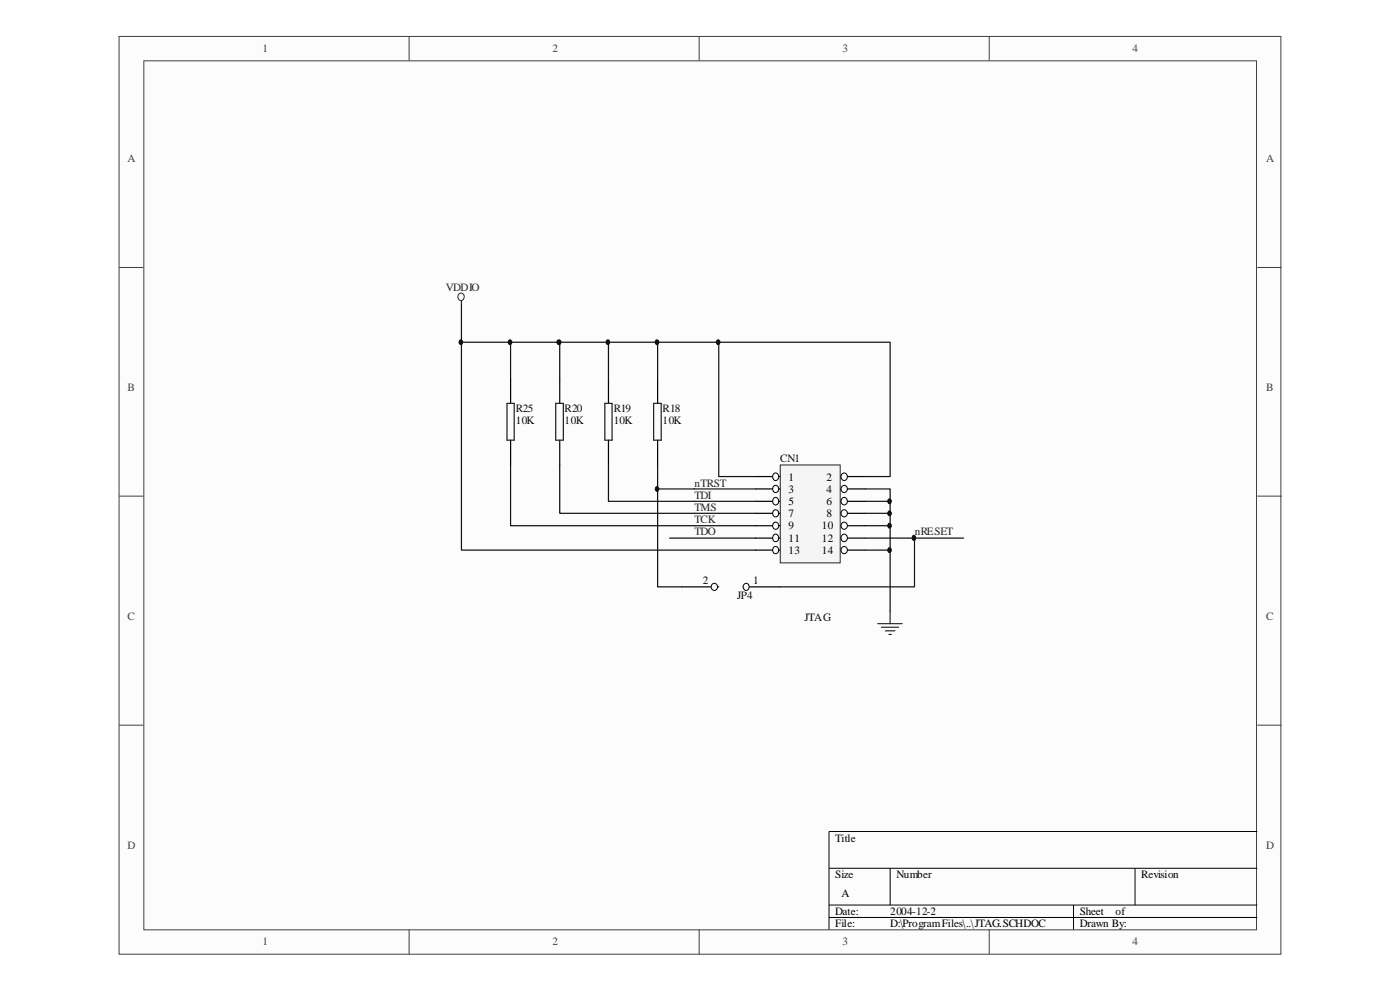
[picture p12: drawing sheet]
<svg xmlns="http://www.w3.org/2000/svg" width="297mm" height="210mm" viewBox="0 0 297 210" stroke-linecap="round" stroke-linejoin="round" font-family="sans-serif">
<path d="M25.3 7.8h246.1v194.3h-246.1z" fill="#fcfcfc"/>
<path d="M25.2 7.7h246.2v194.4h-246.2z" fill="none" stroke="#404040" stroke-width=".21"/>
<path d="M30.6 13h235.7v183.9h-235.7z" fill="#fcfcfc"/>
<g fill="none" stroke="#404040" stroke-width=".21">
<path d="M30.5 12.9h235.8v184h-235.8zM86.7 7.6v5.2M148.2 7.6v5.2M209.6 7.6v5.2M25.2 56.7h5.2M266.4 56.7h5.2M25.2 105.1h5.2M266.4 105.1h5.2M25.2 153.6h5.2M266.4 153.6h5.2M86.7 196.9v5.2M148.2 196.9v5.2"/>
<path d="M209.6 196.9v5.2"/>
</g>
<path d="M266.4 176.1h-90.7v20.8M175.7 183.9h90.7M175.7 191.7h90.7M175.7 194.3h90.7M188.6 183.9v7.8M227.5 191.7v5.2M240.5 183.9v7.8" fill="none" stroke="#000" stroke-width=".21"/>
<path d="M165.4 98.6h12.7v20.6h-12.7z" fill="#f5f5f5"/>
<path d="M165.4 98.5h12.7v20.7h-12.7z" fill="none" stroke="#262626" stroke-width=".21"/>
<path d="M160.1 100.9h5.2" fill="none" stroke="#000" stroke-width=".25"/>
<path d="M163.9 100.4a.74 .74 0 0 1 1.2 .5 .74 .74 0 0 1-1 .8 .97 .97 0 0 1-.2-1.3z" fill-rule="evenodd" fill="#fcfcfc" stroke="#000" stroke-width=".21"/>
<path d="M178.2 100.9h5.2" fill="none" stroke="#000" stroke-width=".25"/>
<path d="M178.4 100.4a.72 .72 0 0 1 1 .1 .72 .72 0 0 1 0 1 .72 .72 0 0 1-1 .1 .89 .89 0 0 1 0-1.2z" fill-rule="evenodd" fill="#fcfcfc" stroke="#000" stroke-width=".21"/>
<path d="M160.1 103.6h5.2" fill="none" stroke="#000" stroke-width=".25"/>
<path d="M163.9 103a.68 .68 0 0 1 .9 .1 .68 .68 0 0 1 0 .9 .68 .68 0 0 1-.9 .1 .94 .94 0 0 1 0-1.1z" fill-rule="evenodd" fill="#fcfcfc" stroke="#000" stroke-width=".21"/>
<path d="M178.2 103.6h5.2" fill="none" stroke="#000" stroke-width=".25"/>
<circle cx="178.9" cy="103.5" r=".71" fill="#fcfcfc" stroke="#000" stroke-width=".21"/>
<path d="M160.1 106.2h5.2" fill="none" stroke="#000" stroke-width=".25"/>
<path d="M164.1 105.4a.76 .76 0 0 1 .9 .8 .76 .76 0 0 1-.9 .7 .94 .94 0 0 1 0-1.5z" fill-rule="evenodd" fill="#fcfcfc" stroke="#000" stroke-width=".21"/>
<path d="M178.2 106.2h5.2" fill="none" stroke="#000" stroke-width=".25"/>
<path d="M178.4 105.6a.75 .75 0 0 1 1.2 .2 .75 .75 0 0 1-.5 1.1 .75 .75 0 0 1-.8-.4 .75 .75 0 0 1 .1-.9z" fill-rule="evenodd" fill="#fcfcfc" stroke="#000" stroke-width=".21"/>
<path d="M160.1 108.7h5.2" fill="none" stroke="#000" stroke-width=".25"/>
<path d="M163.9 108.2a.68 .68 0 0 1 .9 .1 .68 .68 0 0 1 0 .9 .68 .68 0 0 1-.9 .1 .94 .94 0 0 1 0-1.1z" fill-rule="evenodd" fill="#fcfcfc" stroke="#000" stroke-width=".21"/>
<path d="M178.2 108.7h5.2" fill="none" stroke="#000" stroke-width=".25"/>
<circle cx="178.9" cy="108.7" r=".71" fill="#fcfcfc" stroke="#000" stroke-width=".21"/>
<path d="M160.1 111.4h5.2" fill="none" stroke="#000" stroke-width=".25"/>
<path d="M163.9 110.8a.68 .68 0 0 1 .9 .1 .68 .68 0 0 1 0 .9 .68 .68 0 0 1-.9 .1 .94 .94 0 0 1 0-1.1z" fill-rule="evenodd" fill="#fcfcfc" stroke="#000" stroke-width=".21"/>
<path d="M178.2 111.4h5.2" fill="none" stroke="#000" stroke-width=".25"/>
<circle cx="178.9" cy="111.3" r=".71" fill="#fcfcfc" stroke="#000" stroke-width=".21"/>
<path d="M160.1 114h5.2" fill="none" stroke="#000" stroke-width=".25"/>
<path d="M163.9 113.4a.74 .74 0 0 1 1.1 .1 .74 .74 0 0 1-.2 1 .69 .69 0 0 1-.9 .1 .69 .69 0 0 1-.1-1z" fill-rule="evenodd" fill="#fcfcfc" stroke="#000" stroke-width=".21"/>
<path d="M178.2 114h5.2" fill="none" stroke="#000" stroke-width=".25"/>
<path d="M178.4 113.4a.72 .72 0 0 1 1 .1 .72 .72 0 0 1 0 .9 .72 .72 0 0 1-1 .1 .89 .89 0 0 1 0-1.1z" fill-rule="evenodd" fill="#fcfcfc" stroke="#000" stroke-width=".21"/>
<path d="M160.1 116.5h5.2" fill="none" stroke="#000" stroke-width=".25"/>
<path d="M163.9 116a.68 .68 0 0 1 .9 .1 .68 .68 0 0 1 0 .9 .68 .68 0 0 1-.9 .1 .94 .94 0 0 1 0-1.1z" fill-rule="evenodd" fill="#fcfcfc" stroke="#000" stroke-width=".21"/>
<path d="M178.2 116.5h5.2" fill="none" stroke="#000" stroke-width=".25"/>
<circle cx="178.9" cy="116.5" r=".71" fill="#fcfcfc" stroke="#000" stroke-width=".21"/>
<g fill="none" stroke="#0e0e0e" stroke-width=".25">
<path d="M97.8 64.7v7.8h10.4M97.8 72.5v44h62.3M118.6 72.5v7.8M128.9 72.5v7.8M139.4 72.5v7.8M152.3 72.5h-44.1v7.8M108.2 98.4v13h51.9M118.6 98.4v10.3h41.5M128.9 98.4v7.8h31.2M139.4 98.4v5.2h20.7M139.4 103.6v20.7h5.1M141.9 114h18.2"/>
<path d="M160.1 100.9h-7.8v-28.4h36.3v28.4h-5.2M183.4 103.6h5.2v25.9M183.4 106.2h5.2M183.4 108.7h5.2M183.4 111.4h5.2M183.4 116.5h5.2M183.4 114h20.8"/>
</g>
<path d="M97.2 62.3a.74 .74 0 0 1 1.2 .5 .74 .74 0 0 1-.9 .8 .88 .88 0 0 1-.3-1.3z" fill="none" stroke="#262626" stroke-width=".21"/>
<path d="M97.8 63.7v1M186 132.1h5.2M186.8 132.9h3.6M187.6 133.6h2.1M188.4 134.4h.5M188.6 129.5v2.6" fill="none" stroke="#262626" stroke-width=".25"/>
<path d="M108.2 80.3v5.1M108.2 93.2v5.2M118.6 80.3v5.1M118.6 93.2v5.2M128.9 80.3v5.1M128.9 93.2v5.2M139.4 80.3v5.1M139.4 93.2v5.2M157.5 124.3h7.8" fill="none" stroke="#000" stroke-width=".25"/>
<path d="M107.4 85.4h1.6v7.8h-1.6zM117.8 85.4h1.6v7.8h-1.6zM128.2 85.4h1.5v7.8h-1.5zM138.5 85.4h1.6v7.8h-1.6z" fill="none" stroke="#1c1c1c" stroke-width=".25"/>
<path d="M157.7 123.8a.7 .7 0 0 1 1 .1 .7 .7 0 0 1-.1 .9 .7 .7 0 0 1-1-.1 .7 .7 0 0 1 .1-.9z" fill-rule="evenodd" fill="#fcfcfc" stroke="#000" stroke-width=".21"/>
<path d="M144.5 124.3h7.8" fill="none" stroke="#000" stroke-width=".25"/>
<circle cx="151.4" cy="124.3" r=".71" fill="#fcfcfc" stroke="#000" stroke-width=".21"/>
<path d="M193.8 114v10.3h-28.5" fill="none" stroke="#0e0e0e" stroke-width=".25"/>
<g fill="#0e0e0e" stroke="#0e0e0e" stroke-width=".21">
<path d="M97.5 72h.2a.48 .48 0 0 1 .3 .6 .48 .48 0 0 1-.5 .3 .59 .59 0 0 1 0-.9z" fill-rule="evenodd"/>
<path d="M107.9 72h.4a.55 .55 0 0 1 .1 .6 .55 .55 0 0 1-.4 .4 .58 .58 0 0 1-.1-1z" fill-rule="evenodd"/>
<path d="M128.6 72h.3a.48 .48 0 0 1 .3 .6 .48 .48 0 0 1-.6 .3 .59 .59 0 0 1 0-.9z" fill-rule="evenodd"/>
<path d="M139 103.1a.45 .45 0 0 1 .6 .5 .45 .45 0 0 1-.6 .4 .62 .62 0 0 1 0-.9z" fill-rule="evenodd"/>
<path d="M139 72h.4a.55 .55 0 0 1 .2 .6 .55 .55 0 0 1-.4 .4 .58 .58 0 0 1-.2-1z" fill-rule="evenodd"/>
<path d="M152 72h.4a.55 .55 0 0 1 .2 .6 .55 .55 0 0 1-.5 .4 .58 .58 0 0 1-.1-1z" fill-rule="evenodd"/>
<path d="M188.3 116.1l.2-.1a.49 .49 0 0 1 .4 .6 .49 .49 0 0 1-.6 .4 .64 .64 0 0 1 0-.9z" fill-rule="evenodd"/>
<path d="M188.3 110.9a.45 .45 0 0 1 .6 .5 .45 .45 0 0 1-.6 .4 .62 .62 0 0 1 0-.9z" fill-rule="evenodd"/>
<path d="M188.3 108.3l.2-.1a.49 .49 0 0 1 .4 .6 .49 .49 0 0 1-.6 .4 .64 .64 0 0 1 0-.9z" fill-rule="evenodd"/>
<path d="M188.3 105.7h.4a.55 .55 0 0 1 .2 .6 .55 .55 0 0 1-.4 .4 .58 .58 0 0 1-.2-1z" fill-rule="evenodd"/>
<path d="M193.5 113.5l.1-.1a.59 .59 0 0 1 .5 .5 .59 .59 0 0 1-.4 .6 .59 .59 0 0 1-.4-.5 .59 .59 0 0 1 .2-.5z" fill-rule="evenodd"/>
<circle cx="118.4" cy="72.5" r=".47"/>
</g>
<g font-size="2.4" fill="#404040">
<text x="55.6" y="11">1</text>
<text x="117.1" y="11">2</text>
<text x="178.6" y="11">3</text>
<text x="240" y="11">4</text>
<text x="27" y="34.4">A</text>
<text x="268.3" y="34.4">A</text>
<text x="27" y="82.8">B</text>
<text x="268.3" y="82.8">B</text>
<text x="27" y="131.3">C</text>
<text x="268.3" y="131.3">C</text>
<text x="27" y="179.8">D</text>
<text x="268.3" y="179.8">D</text>
<text x="55.6" y="200.3">1</text>
<text x="117.1" y="200.3">2</text>
<text x="178.6" y="200.3">3</text>
<text x="240" y="200.3">4</text>
</g>
<g font-size="2.4" fill="#262626">
<text x="94.5" y="61.6">VDDIO</text>
<text x="147.2" y="103.1">nTRST</text>
<text x="147.2" y="105.7">TDI</text>
<text x="147.2" y="108.2">TMS</text>
<text x="147.2" y="110.8">TCK</text>
<text x="147.2" y="113.4">TDO</text>
<text x="193.9" y="113.4">nRESET</text>
</g>
<g font-size="2.4" fill="#0e0e0e">
<text x="109.3" y="87.2">R25</text>
<text x="109.3" y="89.8">10K</text>
<text x="119.6" y="87.2">R20</text>
<text x="119.6" y="89.8">10K</text>
<text x="130" y="87.2">R19</text>
<text x="130" y="89.8">10K</text>
<text x="140.4" y="87.2">R18</text>
<text x="140.4" y="89.8">10K</text>
<text x="165.4" y="97.9">CN1</text>
<text x="156.2" y="126.9">JP4</text>
<text x="170.5" y="131.6">JTAG</text>
</g>
<g font-size="2.4">
<text x="167.1" y="101.8">1</text>
<text x="175.2" y="101.8">2</text>
<text x="167.1" y="104.3">3</text>
<text x="167.1" y="106.9">5</text>
<text x="175.2" y="104.3">4</text>
<text x="175.2" y="106.9">6</text>
<text x="167.1" y="109.5">7</text>
<text x="167.1" y="112.1">9</text>
<text x="174.2" y="112.1">10</text>
<text x="175.2" y="109.5">8</text>
<text x="167.1" y="114.7">11</text>
<text x="167.1" y="117.3">13</text>
<text x="174.2" y="114.7">12</text>
<text x="174.2" y="117.3">14</text>
<text x="148.9" y="123.8">2</text>
<text x="159.6" y="123.8">1</text>
<text x="177" y="178.2">Title</text>
<text x="177" y="186">Size</text>
<text x="178.3" y="189.9">A</text>
<text x="190" y="186">Number</text>
<text x="241.8" y="186">Revision</text>
<text x="177" y="193.8">Date:</text>
<text x="177" y="196.4">File:</text>
<text x="188.6" y="193.8">2004-12-2</text>
<text x="188.6" y="196.4">D:\ProgramFiles\..\JTAG.SCHDOC</text>
<text x="228.9" y="193.8">Sheet</text>
<text x="228.9" y="196.4">Drawn By:</text>
<text x="236.4" y="193.8">of</text>
</g>
</svg>
